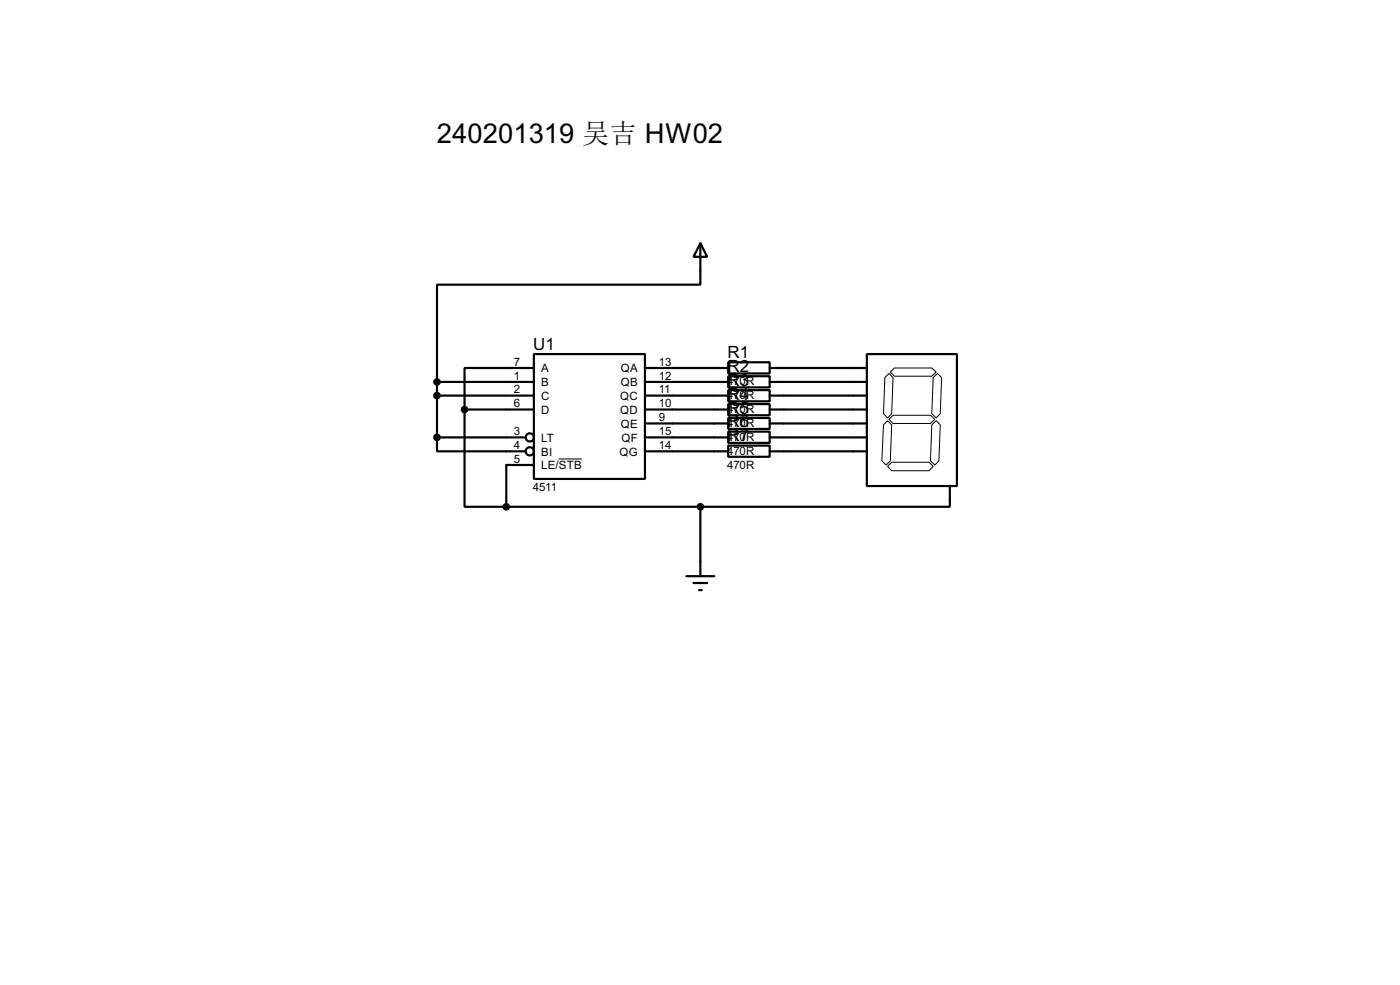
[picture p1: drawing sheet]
<svg xmlns="http://www.w3.org/2000/svg" width="256mm" height="180mm" viewBox="0 0 256 180" stroke-linecap="round" stroke-linejoin="round" font-family="sans-serif">
<g fill="none" stroke="#000" stroke-width=".4">
<path d="M128.3 44.5l1.3 2.5h-2.5zM128.3 44.5v7.6h-48.2v17.8M80.1 69.9h17.7M80.1 69.9v10.2M80.1 72.4h17.7M85.1 75v17.8h7.7M85.1 75h12.7M97.8 64.8h20.4v22.9h-20.4zM97.8 67.4h-12.7v7.6M118.2 69.9h15.2M118.2 72.4h15.2M118.2 75h15.2"/>
<path d="M118.2 67.4h15.2M118.2 77.5h15.2M133.4 66.3h7.6v2.1h-7.6zM133.4 68.9h7.6v2h-7.6zM133.4 71.4h7.6v2.1h-7.6zM133.4 74h7.6v2h-7.6zM133.4 76.5h7.6v2h-7.6zM133.4 79h7.6v2.1h-7.6zM141 69.9h17.8M141 72.4h17.8M141 75h17.8M141 67.4h17.8"/>
<path d="M141 77.5h17.8M158.8 64.8h16.5v24.2h-16.5zM80.1 80.1v2.5h16.2M80.1 80.1h16.2M92.8 92.8h35.5M97.8 85.1h-5v7.7M118.2 80.1h15.2M118.2 82.6h15.2M128.3 92.8v12.7M133.4 81.6h7.6v2h-7.6zM141 80.1h17.8M141 82.6h17.8"/>
<path d="M174 89v3.8h-45.7M125.8 105.5h5.1M127.1 106.7h2.5M128.1 108h.5"/>
<circle cx="97" cy="82.6" r=".75"/>
<circle cx="97" cy="80.1" r=".75"/>
</g>
<path d="M161.9 77.8l.7-.8 .8 .8-.3 6.6-.7 .7-.8-.7zM162.9 76.8l.7-.8h6.9l.8 .8-.8 .7h-6.9zM162.9 68.4l.7 .7-.2 6.6-.8 .8-.7-.8 .2-6.6zM163.1 68.1l.8-.7h6.8l.8 .7-.8 .8h-6.8zM170.7 77.8l.8-.8 .8 .8-.3 6.6-.7 .7-.8-.7zM171 69.1l.8-.7 .7 .7-.2 6.6-.8 .8-.8-.8zM102.4 84h4.2M162.6 85.4l.8-.8h6.8l.8 .8-.8 .8h-6.8z" fill="none" stroke="#000" stroke-width=".18"/>
<g fill="#000" stroke="#000" stroke-width=".4">
<circle cx="80" cy="72.4" r=".5"/>
<circle cx="80" cy="69.9" r=".5"/>
<circle cx="85.1" cy="75" r=".5"/>
<circle cx="80" cy="80.1" r=".5"/>
<circle cx="92.7" cy="92.8" r=".5"/>
<circle cx="128.3" cy="92.8" r=".5"/>
</g>
<text font-size="5.6" x="80.1" y="26.2">240201319</text>
<text font-size="5" x="106.7" y="26.2">吴吉 HW02</text>
<g font-size="3.5">
<text x="97.7" y="64">U1</text>
<text x="133.3" y="65.5">R1</text>
<text x="133.3" y="68.1">R2</text>
<text x="133.3" y="70.6">R3</text>
<text x="133.3" y="73.2">R4</text>
<text x="133.3" y="75.7">R5</text>
<text x="133.3" y="78.2">R6</text>
<text x="133.3" y="80.8">R7</text>
</g>
<g font-size="2.4">
<text x="94.2" y="67">7</text>
<text x="94.2" y="69.5">1</text>
<text x="94.2" y="72">2</text>
<text x="99.1" y="68.1">A</text>
<text x="99.1" y="70.7">B</text>
<text x="113.7" y="68.1">QA</text>
<text x="113.7" y="70.7">QB</text>
<text x="120.7" y="67">13</text>
<text x="120.7" y="69.5">12</text>
<text x="120.7" y="72">11</text>
<text x="133.2" y="70.6">470R</text>
<text x="94.2" y="74.6">6</text>
<text x="99.1" y="73.2">C</text>
<text x="99.1" y="75.8">D</text>
<text x="113.6" y="73.2">QC</text>
<text x="113.6" y="75.8">QD</text>
<text x="120.7" y="74.6">10</text>
<text x="120.7" y="77.1">9</text>
<text x="133.2" y="73.1">470R</text>
<text x="133.2" y="75.7">470R</text>
<text x="94.2" y="79.7">3</text>
<text x="94.2" y="82.2">4</text>
<text x="99.1" y="80.8">LT</text>
<text x="99.1" y="83.4">BI</text>
<text x="113.5" y="83.4">QG</text>
<text x="113.7" y="78.3">QE</text>
<text x="113.8" y="80.8">QF</text>
<text x="120.7" y="79.7">15</text>
<text x="120.7" y="82.2">14</text>
<text x="133.2" y="78.2">470R</text>
<text x="133.2" y="80.7">470R</text>
<text x="133.2" y="83.3">470R</text>
<text x="94.2" y="84.7">5</text>
<text x="97.6" y="89.9">4511</text>
<text x="99.1" y="85.9">LE/STB</text>
<text x="133.2" y="85.8">470R</text>
</g>
</svg>
